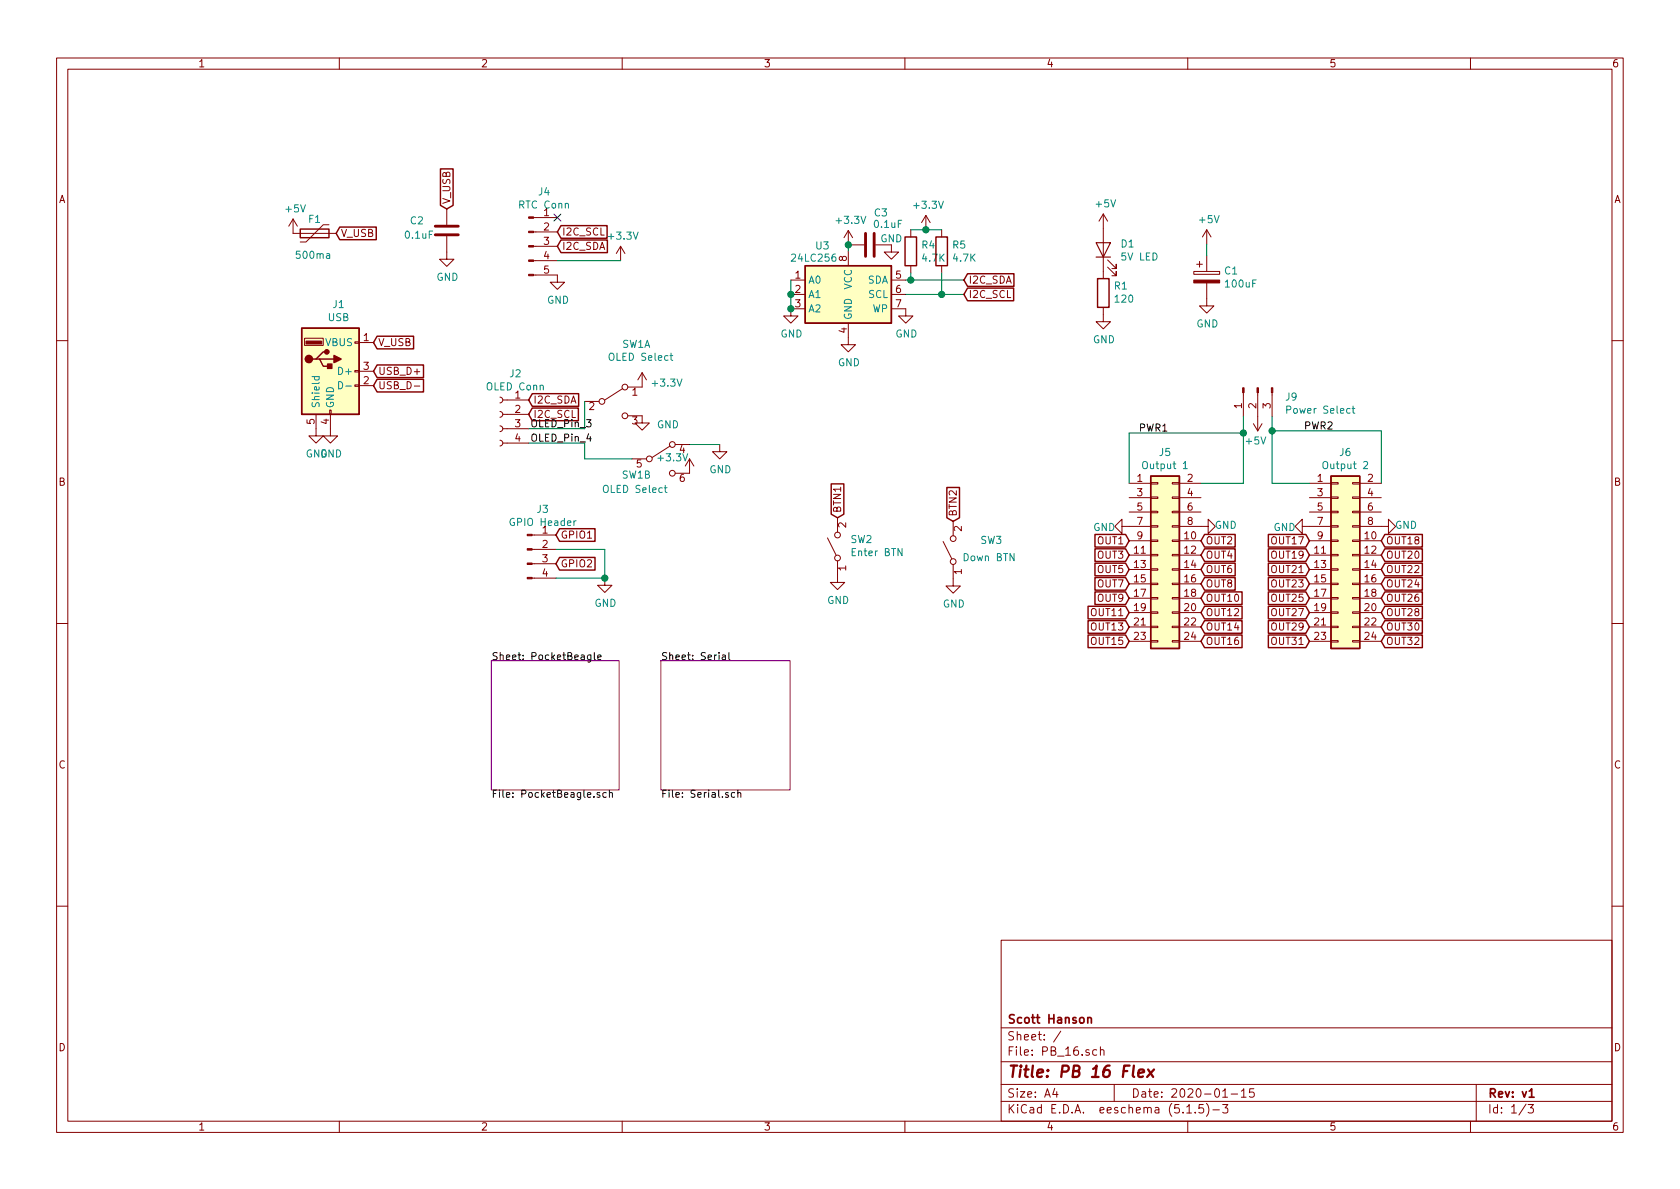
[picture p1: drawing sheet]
EESchema Schematic File Version 4
EELAYER 30 0
EELAYER END
$Descr A4 11693 8268
encoding utf-8
Sheet 1 3
Title "PB 16 Flex"
Date "2020-01-15"
Rev "v1"
Comp "Scott Hanson"
Comment1 ""
Comment2 ""
Comment3 ""
Comment4 ""
$EndDescr
$Comp
L power:GND #PWR024
U 1 1
P 8400 2070
F 0 "#PWR024" H 8400 1820 50  0001 C CNN
F 1 "GND" H 8405 1897 50  0000 C CNN
F 2 "" H 8400 2070 50  0001 C CNN
F 3 "" H 8400 2070 50  0001 C CNN
	1    8400 2070
	1    0    0    -1  
$EndComp
$Comp
L power:+5V #PWR023
U 1 1
P 8400 1690
F 0 "#PWR023" H 8400 1540 50  0001 C CNN
F 1 "+5V" H 8415 1863 50  0000 C CNN
F 2 "" H 8400 1690 50  0001 C CNN
F 3 "" H 8400 1690 50  0001 C CNN
	1    8400 1690
	1    0    0    -1  
$EndComp
Wire Wire Line
	8400 1770 8400 1690
$Sheet
S 3420 4590 890  900 
U 5D413C25
F0 "PocketBeagle" 50
F1 "PocketBeagle.sch" 50
$EndSheet
$Sheet
S 4600 4590 900  900 
U 5D469F02
F0 "Serial" 50
F1 "Serial.sch" 50
$EndSheet
$Comp
L power:GND #PWR03
U 1 1
P 2300 2975
F 0 "#PWR03" H 2300 2725 50  0001 C CNN
F 1 "GND" H 2305 2802 50  0000 C CNN
F 2 "" H 2300 2975 50  0001 C CNN
F 3 "" H 2300 2975 50  0001 C CNN
	1    2300 2975
	1    0    0    -1  
$EndComp
Text GLabel 2600 2375 2    50   Input ~ 0
V_USB
Text GLabel 2600 2575 2    50   Input ~ 0
USB_D+
Text GLabel 2600 2675 2    50   Input ~ 0
USB_D-
$Comp
L Connector:USB_A J1
U 1 1
P 2300 2575
F 0 "J1" H 2357 3042 50  0000 C CNN
F 1 "USB" H 2357 2951 50  0000 C CNN
F 2 "Connector_USB:USB_A_Stewart_SS-52100-001_Horizontal" H 2450 2525 50  0001 C CNN
F 3 " ~" H 2450 2525 50  0001 C CNN
F 4 "380-1412-ND" H 2300 2575 50  0001 C CNN "Digi-Key_PN"
F 5 "SS-52100-001" H 2300 2575 50  0001 C CNN "MPN"
	1    2300 2575
	1    0    0    -1  
$EndComp
$Comp
L power:GND #PWR02
U 1 1
P 2200 2975
F 0 "#PWR02" H 2200 2725 50  0001 C CNN
F 1 "GND" H 2205 2802 50  0000 C CNN
F 2 "" H 2200 2975 50  0001 C CNN
F 3 "" H 2200 2975 50  0001 C CNN
	1    2200 2975
	1    0    0    -1  
$EndComp
$Comp
L Connector:Conn_01x05_Male J4
U 1 1
P 3680 1705
F 0 "J4" H 3788 2086 50  0000 C CNN
F 1 "RTC Conn" H 3788 1995 50  0000 C CNN
F 2 "Connector_PinHeader_2.54mm:PinHeader_1x05_P2.54mm_Vertical" H 3680 1705 50  0001 C CNN
F 3 "~" H 3680 1705 50  0001 C CNN
F 4 "732-5318-ND" H 3680 1705 50  0001 C CNN "Digi-Key_PN"
F 5 "61300511121" H 3680 1705 50  0001 C CNN "MPN"
	1    3680 1705
	1    0    0    -1  
$EndComp
$Comp
L power:GND #PWR05
U 1 1
P 3880 1905
F 0 "#PWR05" H 3880 1655 50  0001 C CNN
F 1 "GND" H 3885 1732 50  0000 C CNN
F 2 "" H 3880 1905 50  0001 C CNN
F 3 "" H 3880 1905 50  0001 C CNN
	1    3880 1905
	1    0    0    -1  
$EndComp
Text GLabel 3880 1705 2    50   Input ~ 0
I2C_SDA
Text GLabel 3880 1605 2    50   Input ~ 0
I2C_SCL
Wire Wire Line
	3880 1805 4320 1805
NoConn ~ 3880 1505
$Comp
L Device:Polyfuse F1
U 1 1
P 2190 1615
F 0 "F1" V 2090 1615 50  0000 C CNN
F 1 "500ma" V 2340 1605 50  0000 C CNN
F 2 "Fuse:Fuse_BelFuse_0ZRE0005FF_L8.3mm_W3.8mm" H 2240 1415 50  0001 L CNN
F 3 "~" H 2190 1615 50  0001 C CNN
F 4 "RXEF050-2HFCT-ND" H 2190 1615 50  0001 C CNN "Digi-Key_PN"
F 5 "RXEF050-2" H 2190 1615 50  0001 C CNN "MPN"
	1    2190 1615
	0    1    1    0   
$EndComp
Text GLabel 2340 1615 2    50   Input ~ 0
V_USB
$Comp
L power:+5V #PWR01
U 1 1
P 2040 1615
F 0 "#PWR01" H 2040 1465 50  0001 C CNN
F 1 "+5V" H 2055 1788 50  0000 C CNN
F 2 "" H 2040 1615 50  0001 C CNN
F 3 "" H 2040 1615 50  0001 C CNN
	1    2040 1615
	1    0    0    -1  
$EndComp
$Comp
L Device:C C?
U 1 1
P 3110 1595
AR Path="/5D413C25/5D54209B" Ref="C?"  Part="1" 
AR Path="/5D54209B" Ref="C2"  Part="1" 
F 0 "C2" H 2850 1665 50  0000 L CNN
F 1 "0.1uF" H 2810 1565 50  0000 L CNN
F 2 "Capacitor_THT:C_Rect_L7.0mm_W2.0mm_P5.00mm" H 3148 1445 50  0001 C CNN
F 3 "~" H 3110 1595 50  0001 C CNN
F 4 "478-7336-1-ND" H 3110 1595 50  0001 C CNN "Digi-Key_PN"
F 5 "SR215C104KARTR1" H 3110 1595 50  0001 C CNN "MPN"
	1    3110 1595
	1    0    0    -1  
$EndComp
$Comp
L power:GND #PWR?
U 1 1
P 3110 1745
AR Path="/5D413C25/5D5420A1" Ref="#PWR?"  Part="1" 
AR Path="/5D5420A1" Ref="#PWR04"  Part="1" 
F 0 "#PWR04" H 3110 1495 50  0001 C CNN
F 1 "GND" H 3115 1572 50  0000 C CNN
F 2 "" H 3110 1745 50  0001 C CNN
F 3 "" H 3110 1745 50  0001 C CNN
	1    3110 1745
	1    0    0    -1  
$EndComp
Text GLabel 3110 1445 1    50   Input ~ 0
V_USB
$Comp
L Connector:Conn_01x04_Female J2
U 1 1
P 3480 2875
F 0 "J2" H 3372 3160 50  0000 C CNN
F 1 "OLED Conn" H 3372 3069 50  0000 C CNN
F 2 "Connector_PinSocket_2.54mm:PinSocket_1x04_P2.54mm_Vertical" H 3480 2875 50  0001 C CNN
F 3 "~" H 3480 2875 50  0001 C CNN
F 4 "S7002-ND" H 3480 2875 50  0001 C CNN "Digi-Key_PN"
F 5 "PPTC041LFBN-RC" H 3480 2875 50  0001 C CNN "MPN"
	1    3480 2875
	-1   0    0    -1  
$EndComp
Text GLabel 3680 2875 2    50   Input ~ 0
I2C_SCL
Text GLabel 3680 2775 2    50   Input ~ 0
I2C_SDA
$Comp
L power:GND #PWR011
U 1 1
P 5010 3085
F 0 "#PWR011" H 5010 2835 50  0001 C CNN
F 1 "GND" H 5015 2912 50  0000 C CNN
F 2 "" H 5010 3085 50  0001 C CNN
F 3 "" H 5010 3085 50  0001 C CNN
	1    5010 3085
	1    0    0    -1  
$EndComp
Wire Wire Line
	3680 2975 4070 2975
$Comp
L power:+3.3V #PWR?
U 1 1
P 4320 1805
AR Path="/5D413C25/5D5800B2" Ref="#PWR?"  Part="1" 
AR Path="/5D5800B2" Ref="#PWR07"  Part="1" 
F 0 "#PWR07" H 4320 1655 50  0001 C CNN
F 1 "+3.3V" H 4335 1978 50  0000 C CNN
F 2 "" H 4320 1805 50  0001 C CNN
F 3 "" H 4320 1805 50  0001 C CNN
	1    4320 1805
	1    0    0    -1  
$EndComp
$Comp
L power:+3.3V #PWR?
U 1 1
P 4470 2685
AR Path="/5D413C25/5D580B89" Ref="#PWR?"  Part="1" 
AR Path="/5D580B89" Ref="#PWR08"  Part="1" 
F 0 "#PWR08" H 4470 2535 50  0001 C CNN
F 1 "+3.3V" H 4640 2715 50  0000 C CNN
F 2 "" H 4470 2685 50  0001 C CNN
F 3 "" H 4470 2685 50  0001 C CNN
	1    4470 2685
	1    0    0    -1  
$EndComp
$Comp
L Device:R R1
U 1 1
P 7680 2030
F 0 "R1" H 7610 1984 50  0000 R CNN
F 1 "120" H 7610 2075 50  0000 R CNN
F 2 "Resistor_THT:R_Axial_DIN0207_L6.3mm_D2.5mm_P7.62mm_Horizontal" V 7610 2030 50  0001 C CNN
F 3 "~" H 7680 2030 50  0001 C CNN
F 4 "CF14JT120RCT-ND" H 7680 2030 50  0001 C CNN "Digi-Key_PN"
F 5 "CF14JT120R" H 7680 2030 50  0001 C CNN "MPN"
	1    7680 2030
	-1   0    0    1   
$EndComp
$Comp
L Device:LED D1
U 1 1
P 7680 1730
F 0 "D1" V 7719 1613 50  0000 R CNN
F 1 "5V LED" V 7628 1613 50  0000 R CNN
F 2 "LED_THT:LED_D3.0mm" H 7680 1730 50  0001 C CNN
F 3 "~" H 7680 1730 50  0001 C CNN
F 4 "754-1217-ND" H 7680 1730 50  0001 C CNN "Digi-Key_PN"
F 5 "WP3A8GD" H 7680 1730 50  0001 C CNN "MPN"
	1    7680 1730
	0    -1   -1   0   
$EndComp
$Comp
L power:+5V #PWR030
U 1 1
P 7680 1580
F 0 "#PWR030" H 7680 1430 50  0001 C CNN
F 1 "+5V" H 7695 1753 50  0000 C CNN
F 2 "" H 7680 1580 50  0001 C CNN
F 3 "" H 7680 1580 50  0001 C CNN
	1    7680 1580
	1    0    0    -1  
$EndComp
$Comp
L power:GND #PWR031
U 1 1
P 7680 2180
F 0 "#PWR031" H 7680 1930 50  0001 C CNN
F 1 "GND" H 7685 2007 50  0000 C CNN
F 2 "" H 7680 2180 50  0001 C CNN
F 3 "" H 7680 2180 50  0001 C CNN
	1    7680 2180
	1    0    0    -1  
$EndComp
$Comp
L Connector:Conn_01x04_Male J3
U 1 1
P 3670 3815
F 0 "J3" H 3778 4096 50  0000 C CNN
F 1 "GPIO Header" H 3778 4005 50  0000 C CNN
F 2 "Connector_JST:JST_XH_B4B-XH-A_1x04_P2.50mm_Vertical" H 3670 3815 50  0001 C CNN
F 3 "~" H 3670 3815 50  0001 C CNN
F 4 "455-2249-ND" H 3670 3815 50  0001 C CNN "Digi-Key_PN"
F 5 "B4B-XH-A(LF)(SN)" H 3670 3815 50  0001 C CNN "MPN"
	1    3670 3815
	1    0    0    -1  
$EndComp
Wire Wire Line
	3870 3815 4210 3815
Wire Wire Line
	4210 3815 4210 4015
Wire Wire Line
	4210 4015 3870 4015
Connection ~ 4210 4015
$Comp
L power:GND #PWR09
U 1 1
P 4470 2885
F 0 "#PWR09" H 4470 2635 50  0001 C CNN
F 1 "GND" H 4650 2825 50  0000 C CNN
F 2 "" H 4470 2885 50  0001 C CNN
F 3 "" H 4470 2885 50  0001 C CNN
	1    4470 2885
	1    0    0    -1  
$EndComp
$Comp
L power:+3.3V #PWR?
U 1 1
P 4800 3285
AR Path="/5D413C25/5D559DB6" Ref="#PWR?"  Part="1" 
AR Path="/5D559DB6" Ref="#PWR010"  Part="1" 
F 0 "#PWR010" H 4800 3135 50  0001 C CNN
F 1 "+3.3V" H 4680 3395 50  0000 C CNN
F 2 "" H 4800 3285 50  0001 C CNN
F 3 "" H 4800 3285 50  0001 C CNN
	1    4800 3285
	1    0    0    -1  
$EndComp
Wire Wire Line
	4070 2785 4070 2975
Wire Wire Line
	3680 3075 4070 3075
Wire Wire Line
	4070 3075 4070 3185
Text Label 3690 2975 0    50   ~ 0
OLED_Pin_3
Text Label 3690 3075 0    50   ~ 0
OLED_Pin_4
Wire Wire Line
	4400 3185 4070 3185
Wire Wire Line
	5010 3085 4800 3085
$Comp
L Switch:SW_DPDT_x2 SW1
U 1 1
P 4270 2785
F 0 "SW1" H 4430 3185 50  0000 C CNN
F 1 "OLED Select" H 4460 3095 50  0000 C CNN
F 2 "Button_Switch_THT:SW_CuK_JS202011CQN_DPDT_Straight" H 4270 2785 50  0001 C CNN
F 3 "~" H 4270 2785 50  0001 C CNN
F 4 "401-2001-ND" H 4270 2785 50  0001 C CNN "Digi-Key_PN"
F 5 "JS202011CQN" H 4270 2785 50  0001 C CNN "MPN"
	1    4270 2785
	1    0    0    -1  
$EndComp
$Comp
L Switch:SW_DPDT_x2 SW1
U 2 1
P 4600 3185
F 0 "SW1" H 4430 3075 50  0000 C CNN
F 1 "OLED Select" H 4420 2975 50  0000 C CNN
F 2 "Button_Switch_THT:SW_CuK_JS202011CQN_DPDT_Straight" H 4600 3185 50  0001 C CNN
F 3 "~" H 4600 3185 50  0001 C CNN
F 4 "401-2001-ND" H 4600 3185 50  0001 C CNN "Digi-Key_PN"
F 5 "JS202011CQN" H 4600 3185 50  0001 C CNN "MPN"
	2    4600 3185
	1    0    0    -1  
$EndComp
Text GLabel 3870 3915 2    50   Input ~ 0
GPIO2
Text GLabel 3870 3715 2    50   Input ~ 0
GPIO1
$Comp
L power:GND #PWR06
U 1 1
P 4210 4015
F 0 "#PWR06" H 4210 3765 50  0001 C CNN
F 1 "GND" H 4215 3842 50  0000 C CNN
F 2 "" H 4210 4015 50  0001 C CNN
F 3 "" H 4210 4015 50  0001 C CNN
	1    4210 4015
	1    0    0    -1  
$EndComp
Text GLabel 7860 3755 0    50   Input ~ 0
OUT1
Text GLabel 8360 3755 2    50   Input ~ 0
OUT2
Text GLabel 7860 3855 0    50   Input ~ 0
OUT3
Text GLabel 8360 3855 2    50   Input ~ 0
OUT4
Text GLabel 7860 3955 0    50   Input ~ 0
OUT5
Text GLabel 8360 3955 2    50   Input ~ 0
OUT6
Text GLabel 7860 4055 0    50   Input ~ 0
OUT7
Text GLabel 8360 4055 2    50   Input ~ 0
OUT8
Text GLabel 7860 4155 0    50   Input ~ 0
OUT9
Text GLabel 8360 4155 2    50   Input ~ 0
OUT10
Text GLabel 7860 4255 0    50   Input ~ 0
OUT11
Text GLabel 8360 4355 2    50   Input ~ 0
OUT14
Text GLabel 7860 4455 0    50   Input ~ 0
OUT15
Text GLabel 8360 4255 2    50   Input ~ 0
OUT12
Text GLabel 7860 4355 0    50   Input ~ 0
OUT13
$Comp
L Memory_EEPROM:24LC256 U3
U 1 1
P 5905 2040
F 0 "U3" H 5725 2380 50  0000 C CNN
F 1 "24LC256" H 5665 2295 50  0000 C CNN
F 2 "Package_DIP:DIP-8_W7.62mm" H 5905 2040 50  0001 C CNN
F 3 "http://ww1.microchip.com/downloads/en/devicedoc/21203m.pdf" H 5905 2040 50  0001 C CNN
F 4 "1219-1052-ND" H 5905 2040 50  0001 C CNN "Digi-Key_PN"
F 5 "FT24C256A-UDR-B" H 5905 2040 50  0001 C CNN "MPN"
	1    5905 2040
	1    0    0    -1  
$EndComp
$Comp
L Device:C C?
U 1 1
P 6055 1695
AR Path="/5D413C25/5DAD389E" Ref="C?"  Part="1" 
AR Path="/5DAD389E" Ref="C3"  Part="1" 
F 0 "C3" V 5830 1720 50  0000 L CNN
F 1 "0.1uF" V 5910 1715 50  0000 L CNN
F 2 "Capacitor_THT:C_Rect_L7.0mm_W2.0mm_P5.00mm" H 6093 1545 50  0001 C CNN
F 3 "~" H 6055 1695 50  0001 C CNN
F 4 "478-7336-1-ND" H 6055 1695 50  0001 C CNN "Digi-Key_PN"
F 5 "SR215C104KARTR1" H 6055 1695 50  0001 C CNN "MPN"
	1    6055 1695
	0    1    1    0   
$EndComp
$Comp
L power:GND #PWR026
U 1 1
P 6205 1695
F 0 "#PWR026" H 6205 1445 50  0001 C CNN
F 1 "GND" H 6205 1740 50  0000 C CNN
F 2 "" H 6205 1695 50  0001 C CNN
F 3 "" H 6205 1695 50  0001 C CNN
	1    6205 1695
	1    0    0    -1  
$EndComp
$Comp
L power:+3.3V #PWR?
U 1 1
P 5905 1695
AR Path="/5D413C25/5DAD8B94" Ref="#PWR?"  Part="1" 
AR Path="/5DAD8B94" Ref="#PWR022"  Part="1" 
F 0 "#PWR022" H 5905 1545 50  0001 C CNN
F 1 "+3.3V" H 5920 1868 50  0000 C CNN
F 2 "" H 5905 1695 50  0001 C CNN
F 3 "" H 5905 1695 50  0001 C CNN
	1    5905 1695
	1    0    0    -1  
$EndComp
Wire Wire Line
	5905 1740 5905 1695
Connection ~ 5905 1695
$Comp
L power:GND #PWR025
U 1 1
P 5905 2340
F 0 "#PWR025" H 5905 2090 50  0001 C CNN
F 1 "GND" H 5910 2167 50  0000 C CNN
F 2 "" H 5905 2340 50  0001 C CNN
F 3 "" H 5905 2340 50  0001 C CNN
	1    5905 2340
	1    0    0    -1  
$EndComp
$Comp
L power:GND #PWR021
U 1 1
P 5505 2140
F 0 "#PWR021" H 5505 1890 50  0001 C CNN
F 1 "GND" H 5510 1967 50  0000 C CNN
F 2 "" H 5505 2140 50  0001 C CNN
F 3 "" H 5505 2140 50  0001 C CNN
	1    5505 2140
	1    0    0    -1  
$EndComp
Wire Wire Line
	5505 1940 5505 2040
Connection ~ 5505 2140
Connection ~ 5505 2040
Wire Wire Line
	5505 2040 5505 2140
$Comp
L power:GND #PWR029
U 1 1
P 6305 2140
F 0 "#PWR029" H 6305 1890 50  0001 C CNN
F 1 "GND" H 6310 1967 50  0000 C CNN
F 2 "" H 6305 2140 50  0001 C CNN
F 3 "" H 6305 2140 50  0001 C CNN
	1    6305 2140
	1    0    0    -1  
$EndComp
$Comp
L Device:R R4
U 1 1
P 6340 1740
F 0 "R4" H 6410 1786 50  0000 L CNN
F 1 "4.7K" H 6410 1695 50  0000 L CNN
F 2 "Resistor_THT:R_Axial_DIN0207_L6.3mm_D2.5mm_P7.62mm_Horizontal" V 6270 1740 50  0001 C CNN
F 3 "~" H 6340 1740 50  0001 C CNN
F 4 "CF14JT4K70CT-ND" H 6340 1740 50  0001 C CNN "Digi-Key_PN"
F 5 "CF14JT4K70" H 6340 1740 50  0001 C CNN "MPN"
	1    6340 1740
	1    0    0    -1  
$EndComp
$Comp
L Device:R R5
U 1 1
P 6555 1740
F 0 "R5" H 6625 1786 50  0000 L CNN
F 1 "4.7K" H 6625 1695 50  0000 L CNN
F 2 "Resistor_THT:R_Axial_DIN0207_L6.3mm_D2.5mm_P7.62mm_Horizontal" V 6485 1740 50  0001 C CNN
F 3 "~" H 6555 1740 50  0001 C CNN
F 4 "CF14JT4K70CT-ND" H 6555 1740 50  0001 C CNN "Digi-Key_PN"
F 5 "CF14JT4K70" H 6555 1740 50  0001 C CNN "MPN"
	1    6555 1740
	1    0    0    -1  
$EndComp
Text GLabel 6710 2040 2    50   Input ~ 0
I2C_SCL
Text GLabel 6710 1940 2    50   Input ~ 0
I2C_SDA
Wire Wire Line
	6305 2040 6555 2040
Wire Wire Line
	6305 1940 6340 1940
Wire Wire Line
	6340 1590 6445 1590
$Comp
L power:+3.3V #PWR?
U 1 1
P 6445 1590
AR Path="/5D413C25/5DAE484F" Ref="#PWR?"  Part="1" 
AR Path="/5DAE484F" Ref="#PWR041"  Part="1" 
F 0 "#PWR041" H 6445 1440 50  0001 C CNN
F 1 "+3.3V" H 6460 1763 50  0000 C CNN
F 2 "" H 6445 1590 50  0001 C CNN
F 3 "" H 6445 1590 50  0001 C CNN
	1    6445 1590
	1    0    0    -1  
$EndComp
Connection ~ 6445 1590
Wire Wire Line
	6445 1590 6555 1590
Wire Wire Line
	6340 1890 6340 1940
Connection ~ 6340 1940
Wire Wire Line
	6340 1940 6710 1940
Wire Wire Line
	6555 1890 6555 2040
Connection ~ 6555 2040
Wire Wire Line
	6555 2040 6710 2040
$Comp
L Switch:SW_SPST SW2
U 1 1
P 5830 3795
F 0 "SW2" V 5876 3707 50  0000 R CNN
F 1 "Enter BTN" V 5785 3707 50  0000 R CNN
F 2 "Button_Switch_THT:SW_PUSH_6mm" H 5830 3795 50  0001 C CNN
F 3 "~" H 5830 3795 50  0001 C CNN
F 4 "450-1650-ND" H 5830 3795 50  0001 C CNN "Digi-Key_PN"
F 5 "1825910-6" H 5830 3795 50  0001 C CNN "MPN"
	1    5830 3795
	0    -1   -1   0   
$EndComp
$Comp
L Switch:SW_SPST SW3
U 1 1
P 6635 3820
F 0 "SW3" V 6700 3475 50  0000 L CNN
F 1 "Down BTN" V 6580 3380 50  0000 L CNN
F 2 "Button_Switch_THT:SW_PUSH_6mm" H 6635 3820 50  0001 C CNN
F 3 "~" H 6635 3820 50  0001 C CNN
F 4 "450-1650-ND" H 6635 3820 50  0001 C CNN "Digi-Key_PN"
F 5 "1825910-6" H 6635 3820 50  0001 C CNN "MPN"
	1    6635 3820
	0    -1   -1   0   
$EndComp
Text GLabel 5830 3595 1    50   Input ~ 0
BTN1
Text GLabel 6635 3620 1    50   Input ~ 0
BTN2
$Comp
L power:GND #PWR048
U 1 1
P 6635 4020
F 0 "#PWR048" H 6635 3770 50  0001 C CNN
F 1 "GND" H 6640 3847 50  0000 C CNN
F 2 "" H 6635 4020 50  0001 C CNN
F 3 "" H 6635 4020 50  0001 C CNN
	1    6635 4020
	1    0    0    -1  
$EndComp
$Comp
L power:GND #PWR042
U 1 1
P 5830 3995
F 0 "#PWR042" H 5830 3745 50  0001 C CNN
F 1 "GND" H 5835 3822 50  0000 C CNN
F 2 "" H 5830 3995 50  0001 C CNN
F 3 "" H 5830 3995 50  0001 C CNN
	1    5830 3995
	1    0    0    -1  
$EndComp
$Comp
L PB_16-rescue:CP-Device C1
U 1 1
P 8400 1920
F 0 "C1" H 8518 1966 50  0000 L CNN
F 1 "100uF" H 8518 1875 50  0000 L CNN
F 2 "Capacitor_THT:CP_Radial_D5.0mm_P2.00mm" H 8438 1770 50  0001 C CNN
F 3 "~" H 8400 1920 50  0001 C CNN
F 4 "1189-1148-ND" H -1170 10  50  0001 C CNN "Digi-Key_PN"
F 5 "16ZLH100MEFC5X11" H -1170 10  50  0001 C CNN "MPN"
	1    8400 1920
	1    0    0    -1  
$EndComp
$Comp
L Connector_Generic:Conn_02x12_Odd_Even J5
U 1 1
P 8060 3855
F 0 "J5" H 8110 4572 50  0000 C CNN
F 1 "Output 1" H 8110 4481 50  0000 C CNN
F 2 "302-S241:OST_302-S241" H 8060 3855 50  0001 C CNN
F 3 "~" H 8060 3855 50  0001 C CNN
F 4 "ED10525-ND" H 8060 3855 50  0001 C CNN "Digi-Key_PN"
F 5 "302-S241" H 8060 3855 50  0001 C CNN "MPN"
	1    8060 3855
	1    0    0    -1  
$EndComp
$Comp
L power:+5V #PWR0101
U 1 1
P 8755 2890
F 0 "#PWR0101" H 8755 2740 50  0001 C CNN
F 1 "+5V" H 8770 3063 50  0000 C CNN
F 2 "" H 8755 2890 50  0001 C CNN
F 3 "" H 8755 2890 50  0001 C CNN
	1    8755 2890
	-1   0    0    1   
$EndComp
$Comp
L power:GND #PWR0105
U 1 1
P 8360 3655
F 0 "#PWR0105" H 8360 3405 50  0001 C CNN
F 1 "GND" V 8365 3482 50  0000 C CNN
F 2 "" H 8360 3655 50  0001 C CNN
F 3 "" H 8360 3655 50  0001 C CNN
	1    8360 3655
	0    -1   -1   0   
$EndComp
$Comp
L power:GND #PWR0106
U 1 1
P 7860 3655
F 0 "#PWR0106" H 7860 3405 50  0001 C CNN
F 1 "GND" V 7865 3482 50  0000 C CNN
F 2 "" H 7860 3655 50  0001 C CNN
F 3 "" H 7860 3655 50  0001 C CNN
	1    7860 3655
	0    1    1    0   
$EndComp
$Comp
L power:GND #PWR0107
U 1 1
P 9115 3655
F 0 "#PWR0107" H 9115 3405 50  0001 C CNN
F 1 "GND" V 9120 3482 50  0000 C CNN
F 2 "" H 9115 3655 50  0001 C CNN
F 3 "" H 9115 3655 50  0001 C CNN
	1    9115 3655
	0    1    1    0   
$EndComp
$Comp
L power:GND #PWR0108
U 1 1
P 9615 3655
F 0 "#PWR0108" H 9615 3405 50  0001 C CNN
F 1 "GND" V 9620 3482 50  0000 C CNN
F 2 "" H 9615 3655 50  0001 C CNN
F 3 "" H 9615 3655 50  0001 C CNN
	1    9615 3655
	0    -1   -1   0   
$EndComp
Text GLabel 8360 4455 2    50   Input ~ 0
OUT16
Text GLabel 9615 3755 2    50   Input ~ 0
OUT18
Text GLabel 9615 3855 2    50   Input ~ 0
OUT20
Text GLabel 9615 3955 2    50   Input ~ 0
OUT22
Text GLabel 9615 4055 2    50   Input ~ 0
OUT24
Text GLabel 9615 4155 2    50   Input ~ 0
OUT26
Text GLabel 9615 4355 2    50   Input ~ 0
OUT30
Text GLabel 9615 4255 2    50   Input ~ 0
OUT28
Text GLabel 9615 4455 2    50   Input ~ 0
OUT32
Text GLabel 9115 3755 0    50   Input ~ 0
OUT17
Text GLabel 9115 3855 0    50   Input ~ 0
OUT19
Text GLabel 9115 3955 0    50   Input ~ 0
OUT21
Text GLabel 9115 4055 0    50   Input ~ 0
OUT23
Text GLabel 9115 4155 0    50   Input ~ 0
OUT25
Text GLabel 9115 4255 0    50   Input ~ 0
OUT27
Text GLabel 9115 4455 0    50   Input ~ 0
OUT31
Text GLabel 9115 4355 0    50   Input ~ 0
OUT29
$Comp
L Connector_Generic:Conn_02x12_Odd_Even J6
U 1 1
P 9315 3855
F 0 "J6" H 9365 4572 50  0000 C CNN
F 1 "Output 2" H 9365 4481 50  0000 C CNN
F 2 "302-S241:OST_302-S241" H 9315 3855 50  0001 C CNN
F 3 "~" H 9315 3855 50  0001 C CNN
F 4 "ED10525-ND" H 9315 3855 50  0001 C CNN "Digi-Key_PN"
F 5 "302-S241" H 9315 3855 50  0001 C CNN "MPN"
	1    9315 3855
	1    0    0    -1  
$EndComp
$Comp
L Connector:Conn_01x03_Male J9
U 1 1
P 8755 2690
F 0 "J9" V 8817 2502 50  0000 R CNN
F 1 "Power Select" V 8908 2502 50  0000 R CNN
F 2 "Connector_PinHeader_2.54mm:PinHeader_1x03_P2.54mm_Vertical" H 8755 2690 50  0001 C CNN
F 3 "~" H 8755 2690 50  0001 C CNN
F 4 "732-5316-ND" H 8755 2690 50  0001 C CNN "Digi-Key_PN"
F 5 "61300311121" H 8755 2690 50  0001 C CNN "MPN"
	1    8755 2690
	0    -1   1    0   
$EndComp
Wire Wire Line
	9615 3355 9615 2990
Wire Wire Line
	9615 2990 8855 2990
Wire Wire Line
	8855 2990 8855 2890
Wire Wire Line
	8855 2990 8855 3355
Wire Wire Line
	8855 3355 9115 3355
Connection ~ 8855 2990
Wire Wire Line
	8655 2890 8655 3005
Wire Wire Line
	8655 3355 8360 3355
Wire Wire Line
	7860 3355 7860 3005
Wire Wire Line
	7860 3005 8655 3005
Connection ~ 8655 3005
Wire Wire Line
	8655 3005 8655 3355
Text Label 7925 3005 0    50   ~ 0
PWR1
Text Label 9075 2990 0    50   ~ 0
PWR2
$EndSCHEMATC
